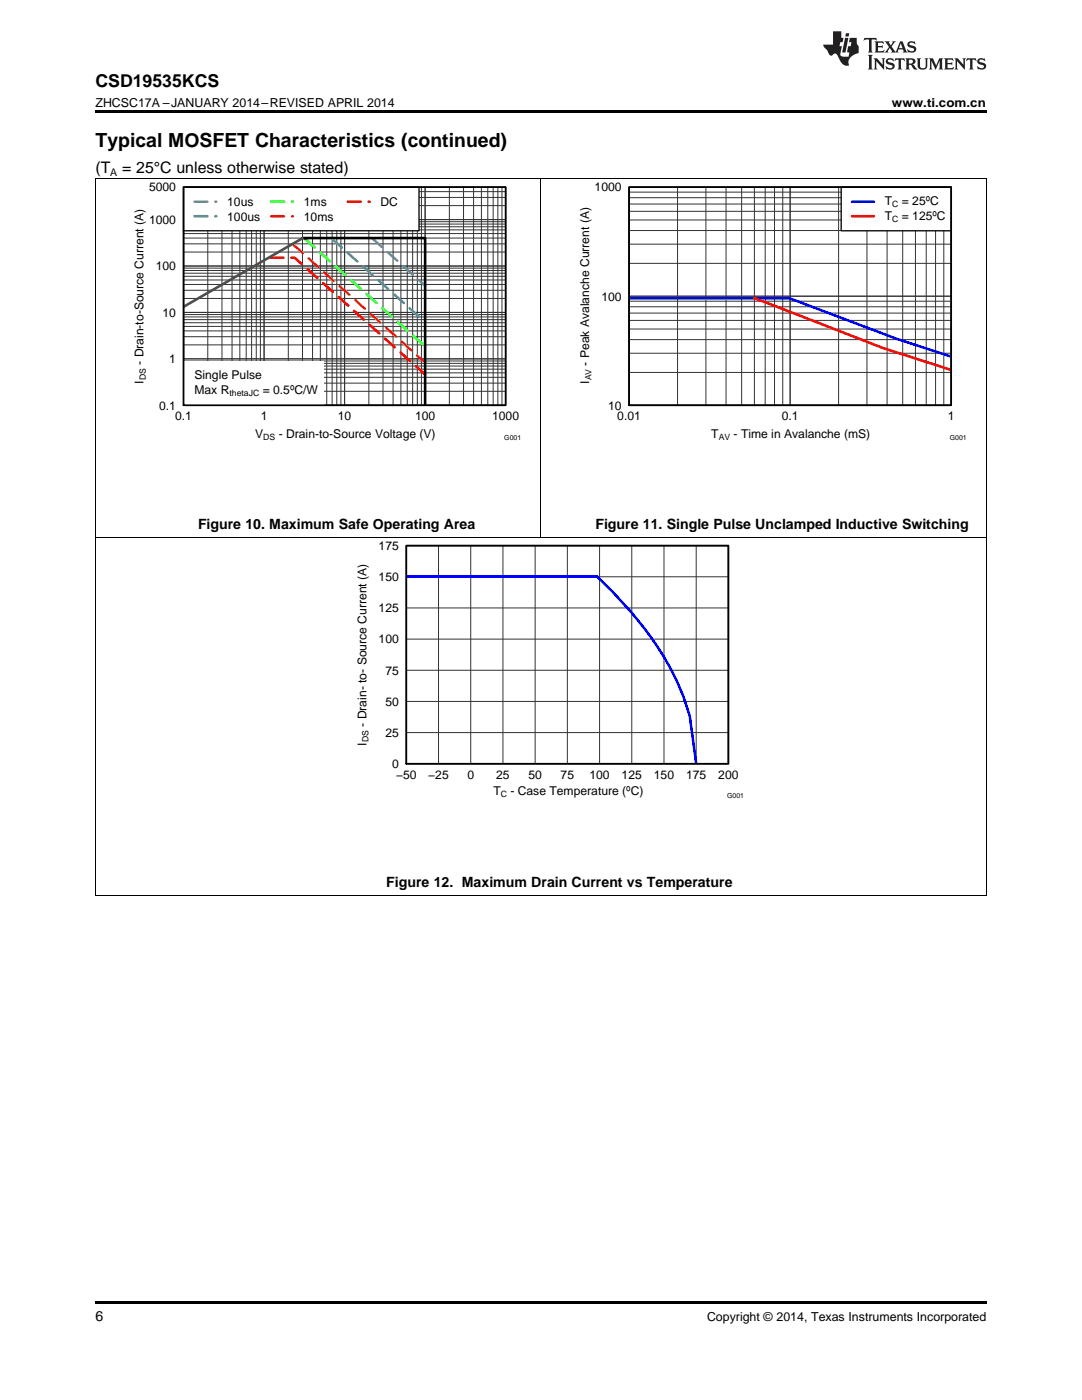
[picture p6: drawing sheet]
<svg xmlns="http://www.w3.org/2000/svg" width="216mm" height="279mm" viewBox="0 0 216 279" stroke-linecap="round" stroke-linejoin="round" font-family="sans-serif">
<path d="M19 259.7h177.8v.5h-177.8z" fill="#000"/>
<path d="M19.1 35.7v143.1M107.9 35.7v71.5M196.8 35.7v143.1M19 107.2h177.8M19 178.7h177.8" fill="none" stroke="#000" stroke-width=".2"/>
<path d="M36.6 37.3h64.3v43.6h-64.3zM81.1 108.9h64.2v43.5h-64.2z" fill="none" stroke="#000" stroke-width=".26"/>
<g fill="none" stroke="#333" stroke-width=".2">
<path d="M36.6 37.3h64.3v43.6h-64.3zM36.6 39.4h64.3M36.6 38.2h64.3M41.5 37.3v43.6M44.3 37.3v43.6M46.3 37.3v43.6M47.9 37.3v43.6M49.1 37.3v43.6M50.2 37.3v43.6M51.1 37.3v43.6M52 37.3v43.6M52.7 37.3v43.6"/>
<path d="M57.5 37.3v43.6M60.4 37.3v43.6M62.4 37.3v43.6M63.9 37.3v43.6M65.2 37.3v43.6M66.3 37.3v43.6M67.2 37.3v43.6M68 37.3v43.6M68.8 37.3v43.6M73.6 37.3v43.6M76.4 37.3v43.6M78.4 37.3v43.6"/>
<path d="M80 37.3v43.6M81.3 37.3v43.6M82.3 37.3v43.6M83.3 37.3v43.6M84.1 37.3v43.6M84.8 37.3v43.6M89.7 37.3v43.6M92.5 37.3v43.6M94.5 37.3v43.6M96.1 37.3v43.6M97.3 37.3v43.6M98.4 37.3v43.6"/>
<path d="M99.3 37.3v43.6M100.2 37.3v43.6M36.6 59.6h64.3M36.6 57.9h64.3M36.6 56.8h64.3M36.6 55.9h64.3M36.6 55.1h64.3M36.6 54.5h64.3M36.6 54h64.3M36.6 53.5h64.3M36.6 53.1h64.3M36.6 50.3h64.3"/>
<path d="M36.6 48.7h64.3M36.6 47.5h64.3M36.6 46.6h64.3M36.6 45.9h64.3M36.6 45.3h64.3M36.6 44.7h64.3M36.6 44.2h64.3M36.6 43.8h64.3M36.6 41h64.3M36.6 78.1h64.3M36.6 76.5h64.3M36.6 75.3h64.3"/>
<path d="M36.6 74.4h64.3M36.6 73.7h64.3M36.6 73.1h64.3M36.6 72.5h64.3M36.6 72h64.3M36.6 71.6h64.3M36.6 68.8h64.3M36.6 67.2h64.3M36.6 66h64.3M36.6 65.1h64.3M36.6 64.4h64.3M36.6 63.8h64.3"/>
<path d="M36.6 63.2h64.3M36.6 62.8h64.3M36.6 62.4h64.3M81.1 108.9h64.2v43.5h-64.2zM81.1 115.1h64.2M87.5 108.9v43.5M93.9 108.9v43.5M100.4 108.9v43.5M106.8 108.9v43.5M113.2 108.9v43.5M119.6 108.9v43.5M126.1 108.9v43.5"/>
<path d="M132.5 108.9v43.5M138.9 108.9v43.5M81.1 140h64.2M81.1 133.8h64.2M81.1 127.5h64.2M81.1 121.3h64.2M81.1 146.2h64.2"/>
</g>
<path d="M81 115h38.1a66.3 66.3 0 0 1 17.2 24l1.3 3.9 1.3 9.5" fill="none" stroke="#00f" stroke-width=".52"/>
<path d="M81.1 108.9h64.2v43.5h-64.2z" fill="none" stroke="#000" stroke-width=".35"/>
<path d="M74.3 47.6l10.5 9.4" fill="none" stroke="#7a67ee" stroke-width=".52" stroke-dasharray="2.6 1.6"/>
<path d="M66.3 47.7l18.5 16.6" fill="none" stroke="#00bfff" stroke-width=".52" stroke-dasharray="2.6 1.6"/>
<path d="M60.8 47.6l24 21.5" fill="none" stroke="#0f0" stroke-width=".52" stroke-dasharray="2.6 1.6"/>
<path d="M58.5 48.8l26.3 23.6" fill="none" stroke="#ee7600" stroke-width=".52" stroke-dasharray="2.6 1.6"/>
<path d="M54 51.4h4.8l26 23.3" fill="none" stroke="#f00" stroke-width=".52" stroke-dasharray="2.6 1.6"/>
<path d="M60.4 47.5h24.4v33.4" fill="none" stroke="#000" stroke-width=".52"/>
<path d="M60.4 47.5l-23.8 13.7" fill="none" stroke="#4d4d4d" stroke-width=".52"/>
<path d="M36.6 37.3h47v8.8h-47z" fill="#fff"/>
<path d="M36.6 37.3h47v8.8h-47z" fill="none" stroke="#000" stroke-width=".26"/>
<path d="M38.8 40.3h4.4" fill="none" stroke="#7a67ee" stroke-width=".52" stroke-dasharray="2.6 1.6"/>
<path d="M38.8 43.2h4.4" fill="none" stroke="#00bfff" stroke-width=".52" stroke-dasharray="2.6 1.6"/>
<path d="M54.1 40.3h4.4" fill="none" stroke="#0f0" stroke-width=".52" stroke-dasharray="2.6 1.6"/>
<path d="M54.1 43.2h4.4" fill="none" stroke="#ee7600" stroke-width=".52" stroke-dasharray="2.6 1.6"/>
<path d="M69.4 40.3h4.4" fill="none" stroke="#f00" stroke-width=".52" stroke-dasharray="2.6 1.6"/>
<path d="M36.6 72.2h27.9v8.7h-27.9z" fill="#fff"/>
<path d="M36.6 37.3h64.3v43.6h-64.3z" fill="none" stroke="#000" stroke-width=".35"/>
<path d="M125.5 37.3h64.3v43.6h-64.3z" fill="none" stroke="#000" stroke-width=".26"/>
<g fill="none" stroke="#333" stroke-width=".2">
<path d="M125.5 37.3h64.3v43.6h-64.3zM125.5 39.5h64.3M125.5 38.3h64.3M135.2 37.3v43.6M140.9 37.3v43.6M144.9 37.3v43.6M148 37.3v43.6M150.5 37.3v43.6M152.7 37.3v43.6M154.5 37.3v43.6M156.2 37.3v43.6M157.7 37.3v43.6"/>
<path d="M167.3 37.3v43.6M173 37.3v43.6M177 37.3v43.6M180.1 37.3v43.6M182.7 37.3v43.6M184.8 37.3v43.6M186.7 37.3v43.6M188.3 37.3v43.6M125.5 59.1h64.3M125.5 52.6h64.3M125.5 48.7h64.3M125.5 46h64.3"/>
<path d="M125.5 43.9h64.3M125.5 42.2h64.3M125.5 40.7h64.3M125.5 74.3h64.3M125.5 70.5h64.3M125.5 67.8h64.3M125.5 65.7h64.3M125.5 63.9h64.3M125.5 62.5h64.3M125.5 61.2h64.3M125.5 60.1h64.3"/>
</g>
<path d="M125.5 59.5h32l21.2 8 11.1 3.7" fill="none" stroke="#00f" stroke-width=".52"/>
<path d="M150.5 59.5l25.8 10 13.5 4.3" fill="none" stroke="#f00" stroke-width=".52"/>
<path d="M167.8 37.3h22v8.8h-22z" fill="#fff"/>
<path d="M167.8 37.3h22v8.8h-22z" fill="none" stroke="#000" stroke-width=".26"/>
<path d="M170 40.3h4.4" fill="none" stroke="#00f" stroke-width=".52"/>
<path d="M170 43.2h4.4" fill="none" stroke="#f00" stroke-width=".52"/>
<path d="M125.5 37.3h64.3v43.6h-64.3z" fill="none" stroke="#000" stroke-width=".35"/>
<path d="M19 35.6h177.8" fill="none" stroke="#000" stroke-width=".2"/>
<path d="M19 22h177.8v.5h-177.8z" fill="#000"/>
<g fill="#231f20">
<path d="M172.5 7.6l-.1 .5 .4-.2h.6v.1v2.1l-.2 .4h.9l-.2-.4v-2.1l.1-.1h.5l.5 .2-.2-.5zM174.5 8.3l.2 .3v1.5l-.2 .4h1.8l.2-.6a1.04 1.04 0 0 1-1.3 .2v-.7h.6l.3 .2v-.6l-.3 .2h-.6v-.6l.8-.1 .4 .3-.2-.5zM176.5 8.3l.9 1.1-.9 1.1h.8l-.2-.2 .4-.7 .5 .7-.2 .2h1.5l-.2-.2 .2-.4h.9l.1 .4-.2 .2h1l-.3-.3-.7-1.9h-.5l-.9 2-.8-1 .9-1h-.8l.1 .3-.4 .5-.3-.6 .1-.2zM179.7 8.6l.4 1h-.7zM181.3 8.4a.63 .63 0 0 0-.2 .7 .63 .63 0 0 0 .6 .4l.6 .2 .1 .2a.75 .75 0 0 1-.7 .4 .75 .75 0 0 1-.6-.5l.1 .7 .1-.1a1.11 1.11 0 0 0 1.5-.6 1.13 1.13 0 0 0-1.2-.8l-.1-.4a1.04 1.04 0 0 1 1.2 .2l-.2-.5-.2 .1-.4-.2zM173.2 10.9l.2 .4v2.2l-.2 .4h1l-.3-.4v-2.2l.3-.4zM174.3 11.6l.3 .4v1.5l-.3 .4h.8l-.2-.4v-1.3l1.5 1.7v-1.9l.2-.4h-.7l.2 .4v.9l-1.1-1.3zM177 11.8a.62 .62 0 0 0-.2 .7 .62 .62 0 0 0 .6 .4l.6 .1 .1 .3a.76 .76 0 0 1-.7 .3 .76 .76 0 0 1-.7-.4l.2 .7 .1-.1a1.11 1.11 0 0 0 1.5-.6 1.13 1.13 0 0 0-1.2-.8l-.1-.4a1.04 1.04 0 0 1 1.2 .2l-.2-.6-.2 .1-.5-.1zM178.7 11.6l-.2 .6a.61 .61 0 0 1 .8-.3v1.6l-.2 .4h.9l-.2-.4v-1.6a.63 .63 0 0 1 .7 .3l-.1-.6zM180.6 11.6l.3 .4v1.5l-.3 .4h1l-.2-.2-.1-.8 .6 .2a.76 .76 0 0 0 1.2 .7l-1-1a.58 .58 0 0 0 .6-.5 .58 .58 0 0 0-.5-.6zM181.4 11.9h.1a.45 .45 0 0 1 .5 .1 .45 .45 0 0 1 .1 .5l-.8 .2zM182.9 11.6l.2 .2a2.17 2.17 0 0 0 .3 1.9 .99 .99 0 0 0 1.6-.6v-1.1l.2-.4h-.7l.2 .2a1.92 1.92 0 0 1-.2 1.8 .6 .6 0 0 1-.9-.5v-1.1l.2-.4zM185.4 11.6l.2 .4v1.5l-.2 .4h.7l-.2-.4v-1.4l.8 1.8 .8-1.8v1.4l-.2 .4h.9l-.2-.4v-1.5l.2-.4h-.8l-.6 1.5-.6-1.5zM188.4 11.6l.2 .4v1.5l-.2 .4h1.8l.1-.6a1.04 1.04 0 0 1-1.2 .1v-.6h.5l.4 .2v-.6l-.4 .2h-.5v-.7h.8l.3 .3-.1-.6zM190.5 11.6l.2 .4v1.5l-.2 .4h.7l-.2-.4v-1.3l1.5 1.7v-1.9l.2-.4h-.7l.2 .4v.9l-1.1-1.3zM192.9 11.6l-.1 .6a.61 .61 0 0 1 .7-.3l.1 1.6-.3 .4h1l-.3-.4 .1-1.6a.63 .63 0 0 1 .7 .3l-.1-.6zM195.2 11.8a.62 .62 0 0 0-.2 .7 .62 .62 0 0 0 .6 .4l.6 .1 .1 .3a.76 .76 0 0 1-.7 .3 .76 .76 0 0 1-.6-.4l.1 .7 .1-.1a1.11 1.11 0 0 0 1.6-.6 1.13 1.13 0 0 0-1.3-.8l-.1-.4a1.04 1.04 0 0 1 1.2 .2l-.1-.6-.2 .1-.5-.1z"/>
<path d="M166.2 6.3v2.6h-1.9v.4l.8 .9a.91 .91 0 0 0 1 .8 .56 .56 0 0 1 .5-.3 .56 .56 0 0 1 .5 .3l.4 .8a1.53 1.53 0 0 0 1.9 1.2 1.54 1.54 0 0 1 1-2.1l.9-.3v-1.4a1.52 1.52 0 0 1-.4-1.6h-1.3l-.2 .8h.5l-.2 .8h-.5l-.1 1v.2l.4 .1-.2 .8a1.93 1.93 0 0 1-1.6-.3l.3-1.8h-.5l.2-.8h.4l.2-.8h-.4v-1.3zM168.6 7.6l-.6 2.9h.7l.6-2.9zM168.8 6.6l-.1 .7h.6l.2-.7z"/>
</g>
<text font-size="3.9" x="19" y="29.3">Typical MOSFET Characteristics (continued)</text>
<text font-size="3.5" x="19" y="17.3">CSD19535KCS</text>
<g font-size="3.2">
<text x="19" y="34.4">(T</text>
<text x="24.4" y="34.4">= 25°C unless otherwise stated)</text>
</g>
<g font-size="2.8">
<text x="39.5" y="105.5">Figure 10. Maximum Safe Operating Area</text>
<text x="118.8" y="105.5">Figure 11. Single Pulse Unclamped Inductive Switching</text>
<text x="77.1" y="177">Figure 12. Maximum Drain Current vs Temperature</text>
<text x="19" y="263.6">6</text>
</g>
<g font-size="2.5">
<text x="19" y="21.4">ZHCSC17A –JANUARY 2014–REVISED APRIL 2014</text>
<text x="178" y="21.4">www.ti.com.cn</text>
<text x="141.1" y="263.6">Copyright © 2014, Texas Instruments Incorporated</text>
</g>
<g font-size="2.4">
<text x="29.8" y="38.2">5000</text>
<text x="45.3" y="41.1">10us</text>
<text x="60.6" y="41.1">1ms</text>
<text x="75.9" y="41.1">DC</text>
<text x="118.7" y="38.2">1000</text>
<text x="176.6" y="40.9">T</text>
<text x="180" y="40.9">= 25ºC</text>
<text x="29.8" y="44.7">1000</text>
<text x="45.3" y="44">100us</text>
<text x="60.6" y="44">10ms</text>
<text x="176.6" y="43.8">T</text>
<text x="180" y="43.8">= 125ºC</text>
<text x="31.1" y="54">100</text>
<text x="120" y="60">100</text>
<text x="32.4" y="63.2">10</text>
<text x="28.7" y="76.6" transform="rotate(-90 28.7 76.6)">I</text>
<text x="28.7" y="72.8" transform="rotate(-90 28.7 72.8)">- Drain-to-Source Current (A)</text>
<text x="33.8" y="72.5">1</text>
<text x="38.8" y="75.7">Single Pulse</text>
<text x="117.6" y="76.6" transform="rotate(-90 117.6 76.6)">I</text>
<text x="117.6" y="72.9" transform="rotate(-90 117.6 72.9)">- Peak Avalanche Current (A)</text>
<text x="31.8" y="81.8">0.1</text>
<text x="34.9" y="83.9">0.1</text>
<text x="38.8" y="78.6">Max R</text>
<text x="52" y="83.9">1</text>
<text x="52.4" y="78.6">= 0.5ºC/W</text>
<text x="67.4" y="83.9">10</text>
<text x="82.8" y="83.9">100</text>
<text x="98.2" y="83.9">1000</text>
<text x="121.3" y="81.8">10</text>
<text x="123.2" y="83.9">0.01</text>
<text x="156" y="83.9">0.1</text>
<text x="189.1" y="83.9">1</text>
<text x="50.9" y="87.3">V</text>
<text x="55.6" y="87.3">- Drain-to-Source Voltage (V)</text>
<text x="141.9" y="87.3">T</text>
<text x="146.4" y="87.3">- Time in Avalanche (mS)</text>
<text x="75.5" y="109.8">175</text>
<text x="75.5" y="116">150</text>
<text x="75.5" y="122.2">125</text>
<text x="75.5" y="128.4">100</text>
<text x="76.9" y="134.6">75</text>
<text x="76.9" y="140.9">50</text>
<text x="73.1" y="148.8" transform="rotate(-90 73.1 148.8)">I</text>
<text x="73.1" y="145" transform="rotate(-90 73.1 145)">- Drain- to- Source Current (A)</text>
<text x="76.9" y="147.1">25</text>
<text x="78.2" y="153.3">0</text>
<text x="79" y="155.4">−50</text>
<text x="85.4" y="155.4">−25</text>
<text x="93.3" y="155.4">0</text>
<text x="99" y="155.4">25</text>
<text x="105.4" y="155.4">50</text>
<text x="111.9" y="155.4">75</text>
<text x="117.6" y="155.4">100</text>
<text x="124" y="155.4">125</text>
<text x="130.5" y="155.4">150</text>
<text x="136.9" y="155.4">175</text>
<text x="143.3" y="155.4">200</text>
<text x="98.4" y="158.6">T</text>
<text x="101.8" y="158.6">- Case Temperature (ºC)</text>
</g>
<text font-size="2.1" x="22" y="35.1">A</text>
<g font-size="1.7">
<text x="178" y="41.3">C</text>
<text x="178" y="44.2">C</text>
<text x="29.1" y="75.9" transform="rotate(-90 29.1 75.9)">DS</text>
<text x="118" y="75.9" transform="rotate(-90 118 75.9)">AV</text>
<text x="45.8" y="79.1">thetaJC</text>
<text x="52.5" y="87.8">DS</text>
<text x="143.4" y="87.8">AV</text>
<text x="73.6" y="148.1" transform="rotate(-90 73.6 148.1)">DS</text>
<text x="99.9" y="159.1">C</text>
</g>
<g font-size="1.4">
<text x="100.6" y="87.8">G001</text>
<text x="189.5" y="87.8">G001</text>
<text x="145.1" y="159.3">G001</text>
</g>
</svg>
